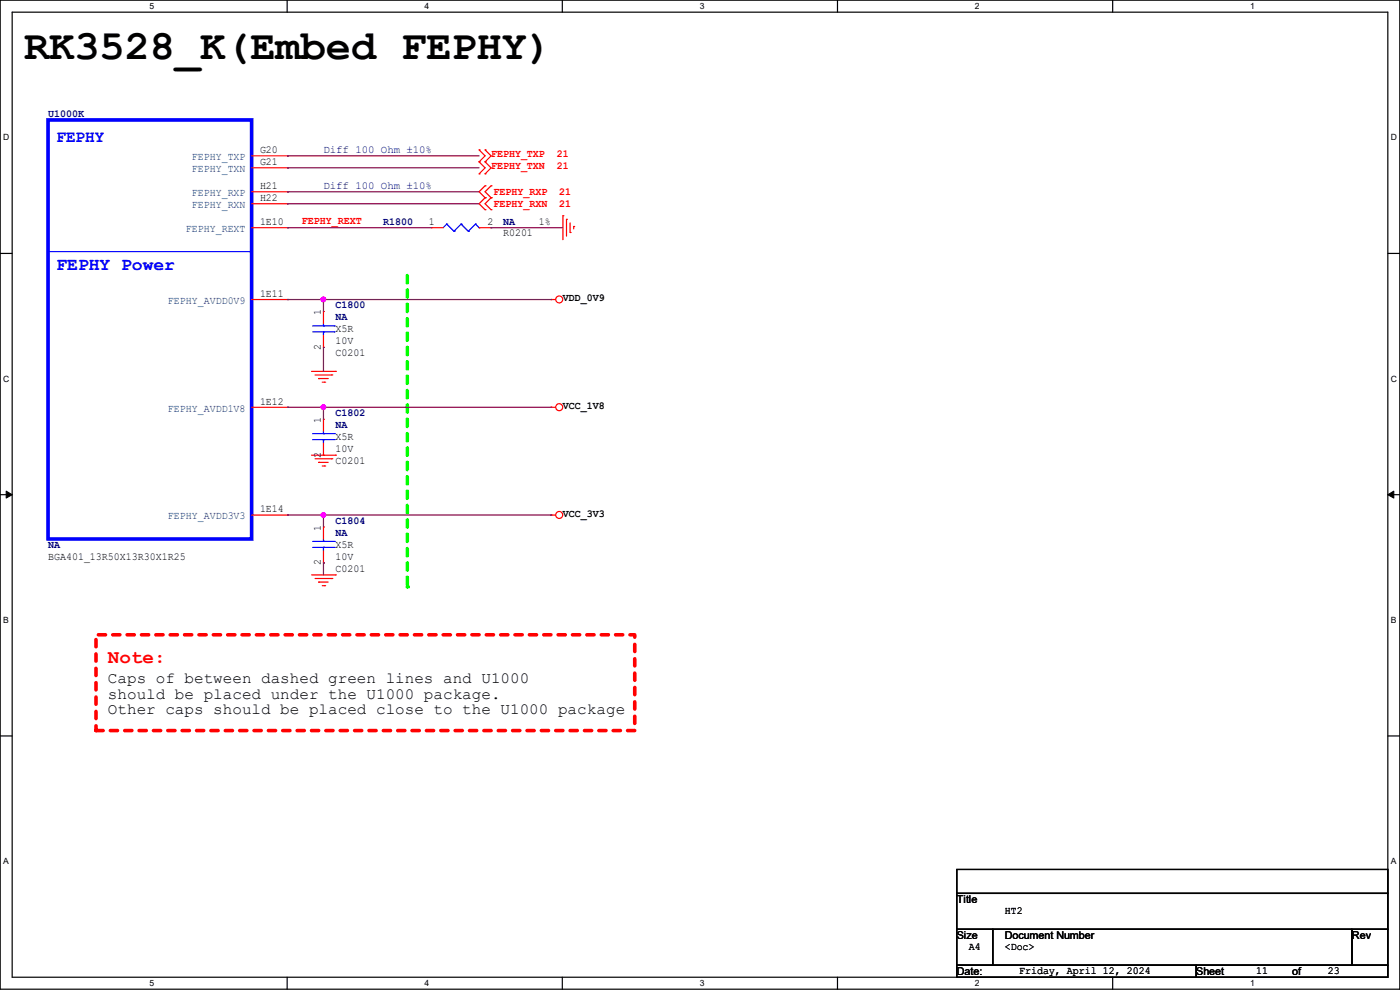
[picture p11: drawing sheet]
<svg xmlns="http://www.w3.org/2000/svg" width="297mm" height="210mm" viewBox="0 0 297 210" stroke-linecap="round" stroke-linejoin="round" font-family="sans-serif">
<path d="M0 0h297v209.8h-297zM2.6 2.6h291.8v204.7h-291.8z" fill="none" stroke="#000" stroke-width=".25"/>
<g fill="#fff">
<path d="M31.8 .3h.9v2h-.9z"/>
<path d="M31.8 207.6h.9v2h-.9z"/>
</g>
<path d="M60.9 0v2.6M60.9 207.3v2.5" fill="none" stroke="#000" stroke-width=".25"/>
<g fill="#fff">
<path d="M90.1 .3h1v2h-1z"/>
<path d="M90.1 207.6h1v2h-1z"/>
</g>
<path d="M119.3 0v2.6M119.3 207.3v2.5" fill="none" stroke="#000" stroke-width=".25"/>
<g fill="#fff">
<path d="M148.5 .3h.9v2h-.9z"/>
<path d="M148.5 207.6h.9v2h-.9z"/>
</g>
<path d="M177.7 0v2.6M177.7 207.3v2.5" fill="none" stroke="#000" stroke-width=".25"/>
<g fill="#fff">
<path d="M206.8 .3h1v2h-1z"/>
<path d="M206.8 207.6h1v2h-1z"/>
</g>
<path d="M236.1 0v2.6M236.1 207.3v2.5" fill="none" stroke="#000" stroke-width=".25"/>
<g fill="#fff">
<path d="M265.2 .3h1v2h-1z"/>
<path d="M265.2 207.6h1v2h-1z"/>
<path d="M.7 28.2h1.2v1.9h-1.2z"/>
<path d="M295.1 28.2h1.2v1.9h-1.2z"/>
<path d="M.7 79.3h1.2v2h-1.2z"/>
<path d="M295.1 79.3h1.2v2h-1.2z"/>
</g>
<path d="M0 53.8h2.6M294.4 53.8h2.6" fill="none" stroke="#000" stroke-width=".25"/>
<g fill="#fff">
<path d="M.7 130.5h1.2v2h-1.2z"/>
<path d="M295.1 130.5h1.1v2h-1.1z"/>
</g>
<path d="M0 104.9h2.6M294.4 104.9h2.6" fill="none" stroke="#000" stroke-width=".25"/>
<path d="M1.3 104.2l1.3 .7-1.3 .8zM294.4 104.9l1.3-.7v1.5z" fill="#000" stroke="#000" stroke-width=".21"/>
<g fill="#fff">
<path d="M.7 181.7h1.2v2h-1.2z"/>
<path d="M295.1 181.7h1.1v2h-1.1z"/>
</g>
<path d="M0 156.1h2.6M294.4 156.1h2.6" fill="none" stroke="#000" stroke-width=".25"/>
<path d="M20.4 134.7h114.3v20.3h-114.3z" fill="none" stroke="#f00" stroke-width=".76" stroke-dasharray="1.5 1.5"/>
<path d="M86.4 58.5v66" fill="none" stroke="#01ff00" stroke-width=".76" stroke-dasharray="1.5 1.5"/>
<circle cx="86.4" cy="124.5" r=".38" fill="#01ff00" stroke-dasharray="1.5 1.5"/>
<g fill="none" stroke="#f00" stroke-width=".25">
<path d="M53.4 35.6h7.6M53.4 33.1h7.6M61 35.6h.1M61 33.1h.1M101.6 34.3h.1M101.6 31.8h.1M101.6 36.9h.1M101.6 31.8l1.3 1.3-1.3 1.2M101.6 34.3l1.3 1.3-1.3 1.3M102.9 34.3h.1M102.9 31.8h.1M102.9 36.9h.1"/>
<path d="M102.9 39.4h.1M102.9 31.8l1.3 1.3-1.3 1.2M102.9 34.3l1.3 1.3-1.3 1.3M102.9 39.4l-1.3 1.3 1.3 1.3M104.2 39.4h.1M104.2 39.4l-1.3 1.3 1.3 1.3M53.4 48.3h7.6M53.4 43.2h7.6M53.4 40.7h7.6M61 43.2h.1M61 40.7h.1M61 48.3h.1"/>
<path d="M91.5 48.3h.1M91.5 48.3h2.5M101.6 48.3h2.6M102.9 42h.1M102.9 44.5h.1M102.9 42l-1.3 1.2 1.3 1.3M104.2 42h.1M104.2 44.5h.1M104.2 48.3h.1M104.2 42l-1.3 1.2 1.3 1.3M119.4 45.8h.1M119.4 45.8v5"/>
<path d="M120.2 46.5h.1M120.2 46.5v3.6M120.9 49.3h.1M120.9 47.3v2M121.7 48h.1M121.7 48v.6M53.4 63.5h7.6M61 63.5h.1M66.1 78.8h5.1M66.8 79.5h3.6M68.6 66.1h.1M68.6 73.7h.1"/>
<path d="M68.6 66.1v2.5M68.6 71.2v2.5M70.4 79.5h.1M71.2 78.8h.1M116.9 63.5h.1M116.9 63.5h1M53.4 86.4h7.6M61 86.4h.1M66.1 96.6h5.1M66.8 97.3h3.6M67.6 98.1h.1M67.6 80.3h.1"/>
<path d="M67.6 98.1h2M67.6 80.3h2M68.4 98.8h.5M68.4 81.1h.5M68.6 88.9h.1M68.6 96.6h.1M68.6 88.9v2.6M68.6 94v2.6M68.9 98.8h.1M68.9 81.1h.1M70.4 97.3h.1M71.2 96.6h.1"/>
<path d="M116.9 86.4h.1M116.9 86.4h1M53.4 109.3h7.6M61 109.3h.1M68.6 111.8h.1M68.6 119.4h.1M68.6 111.8v2.5M68.6 116.9v2.5M116.9 109.3h.1M116.9 109.3h1M66.1 122h5.1M66.8 122.7h3.6"/>
<path d="M67.6 123.5h.1M67.6 123.5h2M68.4 124.2h.5M68.9 124.2h.1M70.4 122.7h.1M71.2 122h.1"/>
<circle cx="118.6" cy="63.5" r=".74"/>
<circle cx="118.6" cy="86.4" r=".74"/>
<circle cx="118.6" cy="109.2" r=".74"/>
</g>
<path d="M203 184.4h91.4v5.1h-91.4zM203 189.5h91.4v7.6h-91.4zM203 197.1h7.6v7.7h-7.6zM210.6 197.1h76.2v7.7h-76.2zM286.8 197.1h7.6v7.7h-7.6zM203 204.8h50.8v2.5h-50.8zM253.8 204.8h40.6v2.5h-40.6z" fill="none" stroke="#000" stroke-width=".25"/>
<g fill="none" stroke="#00f" stroke-width=".25">
<path d="M10.2 53.4h43.2M53.4 53.4h.1M94.8 47.5h.1M94.8 47.5l-.8 .8M94.8 47.5l1.5 1.6M96.3 49.1h.1M97.8 47.5h.1M97.8 47.5l-1.5 1.6M97.8 47.5l1.6 1.6M99.4 49.1h.1M100.9 47.5h.1M100.9 47.5l-1.5 1.6"/>
<path d="M100.9 47.5l.7 .8M101.6 48.3h.1M66.3 70.4h4.6M66.3 69.1h4.6M68.6 69.1h.1M68.6 70.4h.1M68.6 68.6v.5M68.6 70.4v.8M70.9 70.4h.1M70.9 69.1h.1M66.3 93.3h4.6M66.3 92h4.6"/>
<path d="M68.6 92h.1M68.6 93.3h.1M68.6 91.5v.5M68.6 93.3v.7M70.9 93.3h.1M70.9 92h.1M66.3 116.1h4.6M66.3 114.9h4.6M68.6 114.9h.1M68.6 116.1h.1M68.6 114.3v.6M68.6 116.1v.8"/>
<path d="M70.9 116.1h.1M70.9 114.9h.1"/>
</g>
<path d="M10.2 25.4h43.2v88.9h-43.2z" fill="none" stroke="#00f" stroke-width=".76"/>
<g fill="none" stroke="#7f003f" stroke-width=".25">
<path d="M61 33.1h.1M61 35.6h.1M61 33.1h40.6M61 35.6h40.6M61 48.3h.1M61 40.7h.1M61 43.2h.1M61 48.3h30.5M61 40.7h40.6M61 43.2h40.6M104.2 48.3h.1M104.2 48.3h15.2"/>
<path d="M61 63.5h.1M61 63.5h55.9M68.6 73.7h.1M68.6 63.5h.1M68.6 63.5v2.6M68.6 73.7v5.1M116.9 63.5h.1M61 86.4h.1M61 86.4h55.9M68.6 86.4h.1M68.6 86.4v2.5M116.9 86.4h.1"/>
<path d="M61 109.3h.1M61 109.3h55.9M68.6 109.3h.1M68.6 119.4h.1M68.6 109.3v2.5M68.6 119.4v2.6M116.9 109.3h.1"/>
</g>
<g fill="#f0f" stroke="#f0f" stroke-width=".25">
<circle cx="68.6" cy="109.2" r=".49"/>
<circle cx="68.6" cy="86.4" r=".49"/>
<circle cx="68.6" cy="63.5" r=".49"/>
</g>
<text font-size="8.9" x="5.1" y="12.5">RK3528_K(Embed FEPHY)</text>
<text font-size="4.1" fill="#f00" x="22.9" y="140.6">Note:</text>
<text font-size="3.8" fill="#00f" x="12" y="57.4">FEPHY Power</text>
<text font-size="3.6" fill="#00f" x="12" y="30.1">FEPHY</text>
<g font-size="3.3">
<text x="22.9" y="144.9">Caps of between dashed green lines and U1000</text>
<text x="22.9" y="148.2">should be placed under the U1000 package.</text>
<text x="22.9" y="151.5">Other caps should be placed close to the U1000 package</text>
</g>
<g font-size="2.3" fill="#00007f">
<text x="10.2" y="24.8">U1000K</text>
<text x="68.6" y="32.4">Diff 100 Ohm ±10%</text>
<text x="68.6" y="40">Diff 100 Ohm ±10%</text>
<text x="81.3" y="47.6">R1800</text>
<text x="106.7" y="47.6">NA</text>
<text x="71.2" y="65.4">C1800</text>
<text x="71.2" y="67.9">NA</text>
<text x="71.2" y="88.3">C1802</text>
<text x="71.2" y="90.8">NA</text>
<text x="71.2" y="111.1">C1804</text>
<text x="71.2" y="113.7">NA</text>
<text x="10.2" y="116.2">NA</text>
</g>
<g font-size="2.3" fill="#003f7f">
<text x="40.7" y="34">FEPHY_TXP</text>
<text x="40.7" y="41.6">FEPHY_RXP</text>
<text x="40.7" y="36.5">FEPHY_TXN</text>
<text x="40.7" y="44.2">FEPHY_RXN</text>
<text x="39.4" y="49.2">FEPHY_REXT</text>
<text x="35.6" y="64.5">FEPHY_AVDD0V9</text>
<text x="35.6" y="87.3">FEPHY_AVDD1V8</text>
<text x="35.6" y="110.2">FEPHY_AVDD3V3</text>
</g>
<g font-size="2.3">
<text x="55.2" y="35.1">G21</text>
<text x="55.2" y="32.5">G20</text>
<text x="55.2" y="40.1">H21</text>
<text x="55.2" y="42.7">H22</text>
<text x="55.2" y="47.8">1E10</text>
<text x="91" y="47.8">1</text>
<text x="103.4" y="47.8">2</text>
<text x="114.3" y="47.6">1%</text>
<text x="106.7" y="50.2">R0201</text>
<text x="55.2" y="63">1E11</text>
<text x="119.4" y="63.9">VDD_0V9</text>
<text x="68.1" y="66.8" transform="rotate(-90 68.1 66.8)">1</text>
<text x="71.2" y="70.5">X5R</text>
<text x="68.1" y="74.2" transform="rotate(-90 68.1 74.2)">2</text>
<text x="71.2" y="75.6">C0201</text>
<text x="71.2" y="73">10V</text>
<text x="55.2" y="85.9">1E12</text>
<text x="68.1" y="89.7" transform="rotate(-90 68.1 89.7)">1</text>
<text x="119.4" y="86.7">VCC_1V8</text>
<text x="71.2" y="93.3">X5R</text>
<text x="71.2" y="95.9">10V</text>
<text x="68.1" y="97.1" transform="rotate(-90 68.1 97.1)">2</text>
<text x="71.2" y="98.4">C0201</text>
<text x="55.2" y="108.7">1E14</text>
<text x="68.1" y="112.6" transform="rotate(-90 68.1 112.6)">1</text>
<text x="119.4" y="109.6">VCC_3V3</text>
<text x="10.2" y="118.7">BGA401_13R50X13R30X1R25</text>
<text x="68.1" y="119.9" transform="rotate(-90 68.1 119.9)">2</text>
<text x="71.2" y="116.2">X5R</text>
<text x="71.2" y="118.7">10V</text>
<text x="71.2" y="121.3">C0201</text>
<text x="203" y="191.6">Title</text>
<text x="213.1" y="193.9">HT2</text>
<text x="203" y="199.2">Size</text>
<text x="205.5" y="201.5">A4</text>
<text x="213.1" y="199.2">Document Number</text>
<text x="213.1" y="201.5">&lt;Doc&gt;</text>
<text x="286.8" y="199.2">Rev</text>
<text x="203" y="206.8">Date:</text>
<text x="216.2" y="206.6">Friday, April 12, 2024</text>
<text x="253.8" y="206.8">Sheet</text>
<text x="266.5" y="206.6">11</text>
<text x="274.1" y="206.8">of</text>
<text x="281.7" y="206.6">23</text>
</g>
<g font-size="2.3" fill="#f00">
<text x="104.2" y="33.4">FEPHY_TXP</text>
<text x="104.2" y="35.9">FEPHY_TXN</text>
<text x="118.1" y="33.4">21</text>
<text x="118.1" y="35.9">21</text>
<text x="104.7" y="41.3">FEPHY_RXP</text>
<text x="118.7" y="41.3">21</text>
<text x="64.1" y="47.6">FEPHY_REXT</text>
<text x="104.7" y="43.8">FEPHY_RXN</text>
<text x="118.7" y="43.8">21</text>
</g>
<g font-size="1.8">
<text x="31.7" y="1.9">5</text>
<text x="90.1" y="1.9">4</text>
<text x="148.5" y="1.9">3</text>
<text x="206.8" y="1.9">2</text>
<text x="265.2" y="1.9">1</text>
<text x=".7" y="29.8">D</text>
<text x="295.1" y="29.8">D</text>
<text x=".7" y="80.9">C</text>
<text x="295.1" y="80.9">C</text>
<text x=".7" y="132.1">B</text>
<text x="295.1" y="132.1">B</text>
<text x=".7" y="183.3">A</text>
<text x="295.1" y="183.3">A</text>
<text x="31.7" y="209.2">5</text>
<text x="90.1" y="209.2">4</text>
<text x="148.5" y="209.2">3</text>
<text x="206.8" y="209.2">2</text>
<text x="265.2" y="209.2">1</text>
</g>
</svg>
